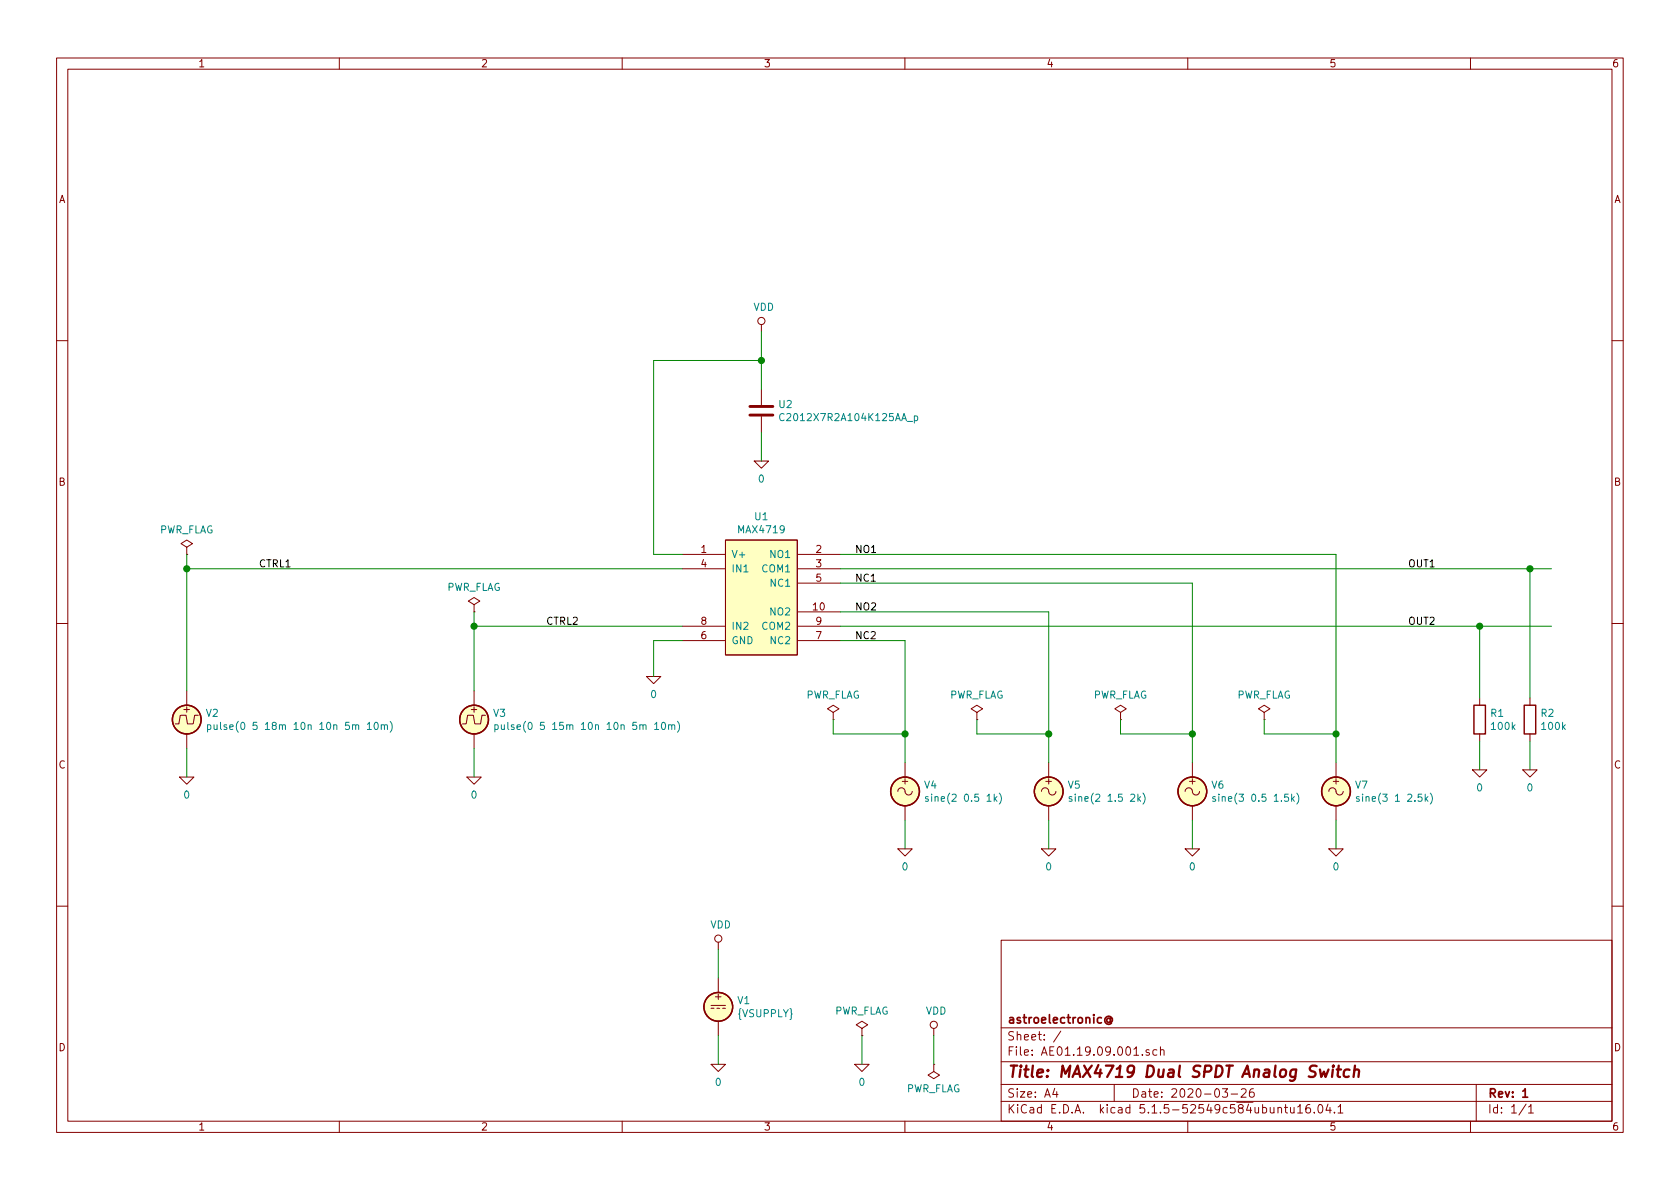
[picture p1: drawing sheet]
EESchema Schematic File Version 4
EELAYER 30 0
EELAYER END
$Descr A4 11693 8268
encoding utf-8
Sheet 1 1
Title "MAX4719 Dual SPDT Analog Switch"
Date "2020-03-26"
Rev "1"
Comp "astroelectronic@"
Comment1 ""
Comment2 ""
Comment3 ""
Comment4 ""
$EndDescr
Wire Wire Line
	4750 4450 4550 4450
$Comp
L AE01.17.09.000:MAX4719 U1
U 1 1
P 5300 4150
F 0 "U1" H 5300 4715 50  0000 C CNN
F 1 "MAX4719" H 5300 4624 50  0000 C CNN
F 2 "" H 5300 4715 50  0001 C CNN
F 3 "~" H 5050 3250 50  0001 L BNN
F 4 "X" H 5300 4150 50  0001 C CNN "Spice_Primitive"
F 5 "MAX4719" H 5300 4150 50  0001 C CNN "Spice_Model"
F 6 "Y" H 5300 4150 50  0001 C CNN "Spice_Netlist_Enabled"
F 7 "models/MAX4719.FAM" H 5300 4150 50  0001 C CNN "Spice_Lib_File"
	1    5300 4150
	1    0    0    -1  
$EndComp
$Comp
L pspice:0 #GND03
U 1 1
P 4550 4700
F 0 "#GND03" H 4550 4600 50  0001 C CNN
F 1 "0" H 4550 4577 50  0000 C CNN
F 2 "" H 4550 4700 50  0001 C CNN
F 3 "~" H 4550 4700 50  0001 C CNN
	1    4550 4700
	1    0    0    -1  
$EndComp
Wire Wire Line
	4550 4700 4550 4450
Wire Wire Line
	4750 3850 4550 3850
Wire Wire Line
	4550 3850 4550 2500
Wire Wire Line
	4550 2500 5300 2500
$Comp
L Device:C U2
U 1 1
P 5300 2850
F 0 "U2" H 5415 2896 50  0000 L CNN
F 1 "C2012X7R2A104K125AA_p" H 5415 2805 50  0000 L CNN
F 2 "" H 5338 2700 50  0001 C CNN
F 3 "~" H 5300 2850 50  0001 C CNN
F 4 "X" H 5300 2850 50  0001 C CNN "Spice_Primitive"
F 5 "C2012X7R2A104K125AA_p" H 5300 2850 50  0001 C CNN "Spice_Model"
F 6 "Y" H 5300 2850 50  0001 C CNN "Spice_Netlist_Enabled"
F 7 "models/C2012X7R2A104K125AA_p.mod" H 5300 2850 50  0001 C CNN "Spice_Lib_File"
	1    5300 2850
	1    0    0    -1  
$EndComp
Wire Wire Line
	5300 2700 5300 2500
Wire Wire Line
	5300 3000 5300 3200
$Comp
L pspice:0 #GND05
U 1 1
P 5300 3200
F 0 "#GND05" H 5300 3100 50  0001 C CNN
F 1 "0" H 5300 3077 50  0000 C CNN
F 2 "" H 5300 3200 50  0001 C CNN
F 3 "~" H 5300 3200 50  0001 C CNN
	1    5300 3200
	1    0    0    -1  
$EndComp
Wire Wire Line
	5300 2500 5300 2300
Connection ~ 5300 2500
$Comp
L power:VDD #PWR02
U 1 1
P 5300 2300
F 0 "#PWR02" H 5300 2150 50  0001 C CNN
F 1 "VDD" H 5317 2473 50  0000 C CNN
F 2 "" H 5300 2300 50  0001 C CNN
F 3 "" H 5300 2300 50  0001 C CNN
	1    5300 2300
	1    0    0    -1  
$EndComp
$Comp
L power:VDD #PWR01
U 1 1
P 5000 6600
F 0 "#PWR01" H 5000 6450 50  0001 C CNN
F 1 "VDD" H 5017 6773 50  0000 C CNN
F 2 "" H 5000 6600 50  0001 C CNN
F 3 "" H 5000 6600 50  0001 C CNN
	1    5000 6600
	1    0    0    -1  
$EndComp
$Comp
L pspice:0 #GND04
U 1 1
P 5000 7400
F 0 "#GND04" H 5000 7300 50  0001 C CNN
F 1 "0" H 5000 7277 50  0000 C CNN
F 2 "" H 5000 7400 50  0001 C CNN
F 3 "~" H 5000 7400 50  0001 C CNN
	1    5000 7400
	1    0    0    -1  
$EndComp
$Comp
L Simulation_SPICE:VDC V1
U 1 1
P 5000 7000
F 0 "V1" H 5130 7046 50  0000 L CNN
F 1 "{VSUPPLY}" H 5130 6955 50  0000 L CNN
F 2 "" H 5000 7000 50  0001 C CNN
F 3 "~" H 5000 7000 50  0001 C CNN
F 4 "Y" H 5000 7000 50  0001 L CNN "Spice_Netlist_Enabled"
F 5 "V" H 5000 7000 50  0001 L CNN "Spice_Primitive"
	1    5000 7000
	1    0    0    -1  
$EndComp
Wire Wire Line
	5000 7400 5000 7200
Wire Wire Line
	5000 6800 5000 6600
$Comp
L Simulation_SPICE:VPULSE V2
U 1 1
P 1300 5000
F 0 "V2" H 1430 5046 50  0000 L CNN
F 1 "pulse(0 5 18m 10n 10n 5m 10m)" H 1430 4955 50  0000 L CNN
F 2 "" H 1300 5000 50  0001 C CNN
F 3 "~" H 1300 5000 50  0001 C CNN
F 4 "Y" H 1300 5000 50  0001 L CNN "Spice_Netlist_Enabled"
F 5 "V" H 1300 5000 50  0001 L CNN "Spice_Primitive"
	1    1300 5000
	1    0    0    -1  
$EndComp
$Comp
L power:PWR_FLAG #FLG03
U 1 1
P 6000 7200
F 0 "#FLG03" H 6000 7275 50  0001 C CNN
F 1 "PWR_FLAG" H 6000 7373 50  0000 C CNN
F 2 "" H 6000 7200 50  0001 C CNN
F 3 "~" H 6000 7200 50  0001 C CNN
	1    6000 7200
	1    0    0    -1  
$EndComp
$Comp
L pspice:0 #GND06
U 1 1
P 6000 7400
F 0 "#GND06" H 6000 7300 50  0001 C CNN
F 1 "0" H 6000 7277 50  0000 C CNN
F 2 "" H 6000 7400 50  0001 C CNN
F 3 "~" H 6000 7400 50  0001 C CNN
	1    6000 7400
	1    0    0    -1  
$EndComp
Wire Wire Line
	6000 7400 6000 7200
$Comp
L power:VDD #PWR03
U 1 1
P 6500 7200
F 0 "#PWR03" H 6500 7050 50  0001 C CNN
F 1 "VDD" H 6517 7373 50  0000 C CNN
F 2 "" H 6500 7200 50  0001 C CNN
F 3 "" H 6500 7200 50  0001 C CNN
	1    6500 7200
	1    0    0    -1  
$EndComp
Wire Wire Line
	6500 7400 6500 7200
$Comp
L power:PWR_FLAG #FLG04
U 1 1
P 6500 7400
F 0 "#FLG04" H 6500 7475 50  0001 C CNN
F 1 "PWR_FLAG" H 6500 7573 50  0000 C CNN
F 2 "" H 6500 7400 50  0001 C CNN
F 3 "~" H 6500 7400 50  0001 C CNN
	1    6500 7400
	-1   0    0    1   
$EndComp
Wire Wire Line
	3300 4350 4750 4350
$Comp
L power:PWR_FLAG #FLG02
U 1 1
P 3300 4250
F 0 "#FLG02" H 3300 4325 50  0001 C CNN
F 1 "PWR_FLAG" H 3300 4423 50  0000 C CNN
F 2 "" H 3300 4250 50  0001 C CNN
F 3 "~" H 3300 4250 50  0001 C CNN
	1    3300 4250
	1    0    0    -1  
$EndComp
Wire Wire Line
	3300 4250 3300 4350
Connection ~ 3300 4350
$Comp
L power:PWR_FLAG #FLG01
U 1 1
P 1300 3850
F 0 "#FLG01" H 1300 3925 50  0001 C CNN
F 1 "PWR_FLAG" H 1300 4023 50  0000 C CNN
F 2 "" H 1300 3850 50  0001 C CNN
F 3 "~" H 1300 3850 50  0001 C CNN
	1    1300 3850
	1    0    0    -1  
$EndComp
$Comp
L pspice:0 #GND01
U 1 1
P 1300 5400
F 0 "#GND01" H 1300 5300 50  0001 C CNN
F 1 "0" H 1300 5277 50  0000 C CNN
F 2 "" H 1300 5400 50  0001 C CNN
F 3 "~" H 1300 5400 50  0001 C CNN
	1    1300 5400
	1    0    0    -1  
$EndComp
Wire Wire Line
	1300 5400 1300 5200
$Comp
L pspice:0 #GND02
U 1 1
P 3300 5400
F 0 "#GND02" H 3300 5300 50  0001 C CNN
F 1 "0" H 3300 5277 50  0000 C CNN
F 2 "" H 3300 5400 50  0001 C CNN
F 3 "~" H 3300 5400 50  0001 C CNN
	1    3300 5400
	1    0    0    -1  
$EndComp
Wire Wire Line
	3300 5400 3300 5200
Text Label 1800 3950 0    50   ~ 0
CTRL1
Text Label 3800 4350 0    50   ~ 0
CTRL2
Wire Wire Line
	5850 3950 10650 3950
Wire Wire Line
	5850 4350 10300 4350
$Comp
L Simulation_SPICE:VSIN V4
U 1 1
P 6300 5500
F 0 "V4" H 6430 5546 50  0000 L CNN
F 1 "sine(2 0.5 1k)" H 6430 5455 50  0000 L CNN
F 2 "" H 6300 5500 50  0001 C CNN
F 3 "~" H 6300 5500 50  0001 C CNN
F 4 "Y" H 6300 5500 50  0001 L CNN "Spice_Netlist_Enabled"
F 5 "V" H 6300 5500 50  0001 L CNN "Spice_Primitive"
	1    6300 5500
	1    0    0    -1  
$EndComp
$Comp
L pspice:0 #GND07
U 1 1
P 6300 5900
F 0 "#GND07" H 6300 5800 50  0001 C CNN
F 1 "0" H 6300 5777 50  0000 C CNN
F 2 "" H 6300 5900 50  0001 C CNN
F 3 "~" H 6300 5900 50  0001 C CNN
	1    6300 5900
	1    0    0    -1  
$EndComp
Wire Wire Line
	6300 5900 6300 5700
$Comp
L pspice:0 #GND08
U 1 1
P 7300 5900
F 0 "#GND08" H 7300 5800 50  0001 C CNN
F 1 "0" H 7300 5777 50  0000 C CNN
F 2 "" H 7300 5900 50  0001 C CNN
F 3 "~" H 7300 5900 50  0001 C CNN
	1    7300 5900
	1    0    0    -1  
$EndComp
Wire Wire Line
	7300 5900 7300 5700
$Comp
L pspice:0 #GND09
U 1 1
P 8300 5900
F 0 "#GND09" H 8300 5800 50  0001 C CNN
F 1 "0" H 8300 5777 50  0000 C CNN
F 2 "" H 8300 5900 50  0001 C CNN
F 3 "~" H 8300 5900 50  0001 C CNN
	1    8300 5900
	1    0    0    -1  
$EndComp
Wire Wire Line
	8300 5900 8300 5700
$Comp
L pspice:0 #GND010
U 1 1
P 9300 5900
F 0 "#GND010" H 9300 5800 50  0001 C CNN
F 1 "0" H 9300 5777 50  0000 C CNN
F 2 "" H 9300 5900 50  0001 C CNN
F 3 "~" H 9300 5900 50  0001 C CNN
	1    9300 5900
	1    0    0    -1  
$EndComp
Wire Wire Line
	9300 5900 9300 5700
Wire Wire Line
	6300 4450 5850 4450
Wire Wire Line
	7300 5300 7300 5100
Wire Wire Line
	7300 4250 5850 4250
Wire Wire Line
	8300 5300 8300 5100
Wire Wire Line
	8300 4050 5850 4050
Wire Wire Line
	9300 5300 9300 5100
Wire Wire Line
	9300 3850 5850 3850
$Comp
L Device:R R1
U 1 1
P 10300 5000
F 0 "R1" H 10370 5046 50  0000 L CNN
F 1 "100k" H 10370 4955 50  0000 L CNN
F 2 "" V 10230 5000 50  0001 C CNN
F 3 "~" H 10300 5000 50  0001 C CNN
F 4 "R" H 10300 5000 50  0001 C CNN "Spice_Primitive"
F 5 "100k" H 10300 5000 50  0001 C CNN "Spice_Model"
F 6 "Y" H 10300 5000 50  0001 C CNN "Spice_Netlist_Enabled"
	1    10300 5000
	1    0    0    -1  
$EndComp
Wire Wire Line
	10300 4850 10300 4350
Connection ~ 10300 4350
Wire Wire Line
	10300 4350 10800 4350
Wire Wire Line
	10650 4850 10650 3950
Connection ~ 10650 3950
Wire Wire Line
	10650 3950 10800 3950
$Comp
L pspice:0 #GND011
U 1 1
P 10300 5350
F 0 "#GND011" H 10300 5250 50  0001 C CNN
F 1 "0" H 10300 5227 50  0000 C CNN
F 2 "" H 10300 5350 50  0001 C CNN
F 3 "~" H 10300 5350 50  0001 C CNN
	1    10300 5350
	1    0    0    -1  
$EndComp
Wire Wire Line
	10300 5350 10300 5150
$Comp
L pspice:0 #GND012
U 1 1
P 10650 5350
F 0 "#GND012" H 10650 5250 50  0001 C CNN
F 1 "0" H 10650 5227 50  0000 C CNN
F 2 "" H 10650 5350 50  0001 C CNN
F 3 "~" H 10650 5350 50  0001 C CNN
	1    10650 5350
	1    0    0    -1  
$EndComp
Wire Wire Line
	10650 5350 10650 5150
Wire Wire Line
	3300 4800 3300 4350
$Comp
L Simulation_SPICE:VPULSE V3
U 1 1
P 3300 5000
F 0 "V3" H 3430 5046 50  0000 L CNN
F 1 "pulse(0 5 15m 10n 10n 5m 10m)" H 3430 4955 50  0000 L CNN
F 2 "" H 3300 5000 50  0001 C CNN
F 3 "~" H 3300 5000 50  0001 C CNN
F 4 "Y" H 3300 5000 50  0001 L CNN "Spice_Netlist_Enabled"
F 5 "V" H 3300 5000 50  0001 L CNN "Spice_Primitive"
	1    3300 5000
	1    0    0    -1  
$EndComp
Wire Wire Line
	1300 3850 1300 3950
Wire Wire Line
	4750 3950 1300 3950
Connection ~ 1300 3950
Wire Wire Line
	1300 3950 1300 4800
$Comp
L Simulation_SPICE:VSIN V5
U 1 1
P 7300 5500
F 0 "V5" H 7430 5546 50  0000 L CNN
F 1 "sine(2 1.5 2k)" H 7430 5455 50  0000 L CNN
F 2 "" H 7300 5500 50  0001 C CNN
F 3 "~" H 7300 5500 50  0001 C CNN
F 4 "Y" H 7300 5500 50  0001 L CNN "Spice_Netlist_Enabled"
F 5 "V" H 7300 5500 50  0001 L CNN "Spice_Primitive"
	1    7300 5500
	1    0    0    -1  
$EndComp
$Comp
L Simulation_SPICE:VSIN V6
U 1 1
P 8300 5500
F 0 "V6" H 8430 5546 50  0000 L CNN
F 1 "sine(3 0.5 1.5k)" H 8430 5455 50  0000 L CNN
F 2 "" H 8300 5500 50  0001 C CNN
F 3 "~" H 8300 5500 50  0001 C CNN
F 4 "Y" H 8300 5500 50  0001 L CNN "Spice_Netlist_Enabled"
F 5 "V" H 8300 5500 50  0001 L CNN "Spice_Primitive"
	1    8300 5500
	1    0    0    -1  
$EndComp
$Comp
L Simulation_SPICE:VSIN V7
U 1 1
P 9300 5500
F 0 "V7" H 9430 5546 50  0000 L CNN
F 1 "sine(3 1 2.5k)" H 9430 5455 50  0000 L CNN
F 2 "" H 9300 5500 50  0001 C CNN
F 3 "~" H 9300 5500 50  0001 C CNN
F 4 "Y" H 9300 5500 50  0001 L CNN "Spice_Netlist_Enabled"
F 5 "V" H 9300 5500 50  0001 L CNN "Spice_Primitive"
	1    9300 5500
	1    0    0    -1  
$EndComp
$Comp
L Device:R R2
U 1 1
P 10650 5000
F 0 "R2" H 10720 5046 50  0000 L CNN
F 1 "100k" H 10720 4955 50  0000 L CNN
F 2 "" V 10580 5000 50  0001 C CNN
F 3 "~" H 10650 5000 50  0001 C CNN
F 4 "R" H 10650 5000 50  0001 C CNN "Spice_Primitive"
F 5 "100k" H 10650 5000 50  0001 C CNN "Spice_Model"
F 6 "Y" H 10650 5000 50  0001 C CNN "Spice_Netlist_Enabled"
	1    10650 5000
	1    0    0    -1  
$EndComp
Text Label 9800 4350 0    50   ~ 0
OUT2
Text Label 9800 3950 0    50   ~ 0
OUT1
Text Label 5950 3850 0    50   ~ 0
NO1
Text Label 5950 4050 0    50   ~ 0
NC1
Text Label 5950 4450 0    50   ~ 0
NC2
Text Label 5950 4250 0    50   ~ 0
NO2
Connection ~ 6300 5100
Wire Wire Line
	6300 5300 6300 5100
Wire Wire Line
	6300 5100 6300 4450
Wire Wire Line
	5800 5100 6300 5100
Wire Wire Line
	5800 5000 5800 5100
$Comp
L power:PWR_FLAG #FLG05
U 1 1
P 5800 5000
F 0 "#FLG05" H 5800 5075 50  0001 C CNN
F 1 "PWR_FLAG" H 5800 5173 50  0000 C CNN
F 2 "" H 5800 5000 50  0001 C CNN
F 3 "~" H 5800 5000 50  0001 C CNN
	1    5800 5000
	1    0    0    -1  
$EndComp
Wire Wire Line
	6800 5100 7300 5100
Wire Wire Line
	6800 5000 6800 5100
$Comp
L power:PWR_FLAG #FLG06
U 1 1
P 6800 5000
F 0 "#FLG06" H 6800 5075 50  0001 C CNN
F 1 "PWR_FLAG" H 6800 5173 50  0000 C CNN
F 2 "" H 6800 5000 50  0001 C CNN
F 3 "~" H 6800 5000 50  0001 C CNN
	1    6800 5000
	1    0    0    -1  
$EndComp
Connection ~ 7300 5100
Wire Wire Line
	7300 5100 7300 4250
Wire Wire Line
	7800 5100 8300 5100
Wire Wire Line
	7800 5000 7800 5100
$Comp
L power:PWR_FLAG #FLG07
U 1 1
P 7800 5000
F 0 "#FLG07" H 7800 5075 50  0001 C CNN
F 1 "PWR_FLAG" H 7800 5173 50  0000 C CNN
F 2 "" H 7800 5000 50  0001 C CNN
F 3 "~" H 7800 5000 50  0001 C CNN
	1    7800 5000
	1    0    0    -1  
$EndComp
Connection ~ 8300 5100
Wire Wire Line
	8300 5100 8300 4050
Wire Wire Line
	8800 5100 9300 5100
Wire Wire Line
	8800 5000 8800 5100
$Comp
L power:PWR_FLAG #FLG08
U 1 1
P 8800 5000
F 0 "#FLG08" H 8800 5075 50  0001 C CNN
F 1 "PWR_FLAG" H 8800 5173 50  0000 C CNN
F 2 "" H 8800 5000 50  0001 C CNN
F 3 "~" H 8800 5000 50  0001 C CNN
	1    8800 5000
	1    0    0    -1  
$EndComp
Connection ~ 9300 5100
Wire Wire Line
	9300 5100 9300 3850
$EndSCHEMATC
